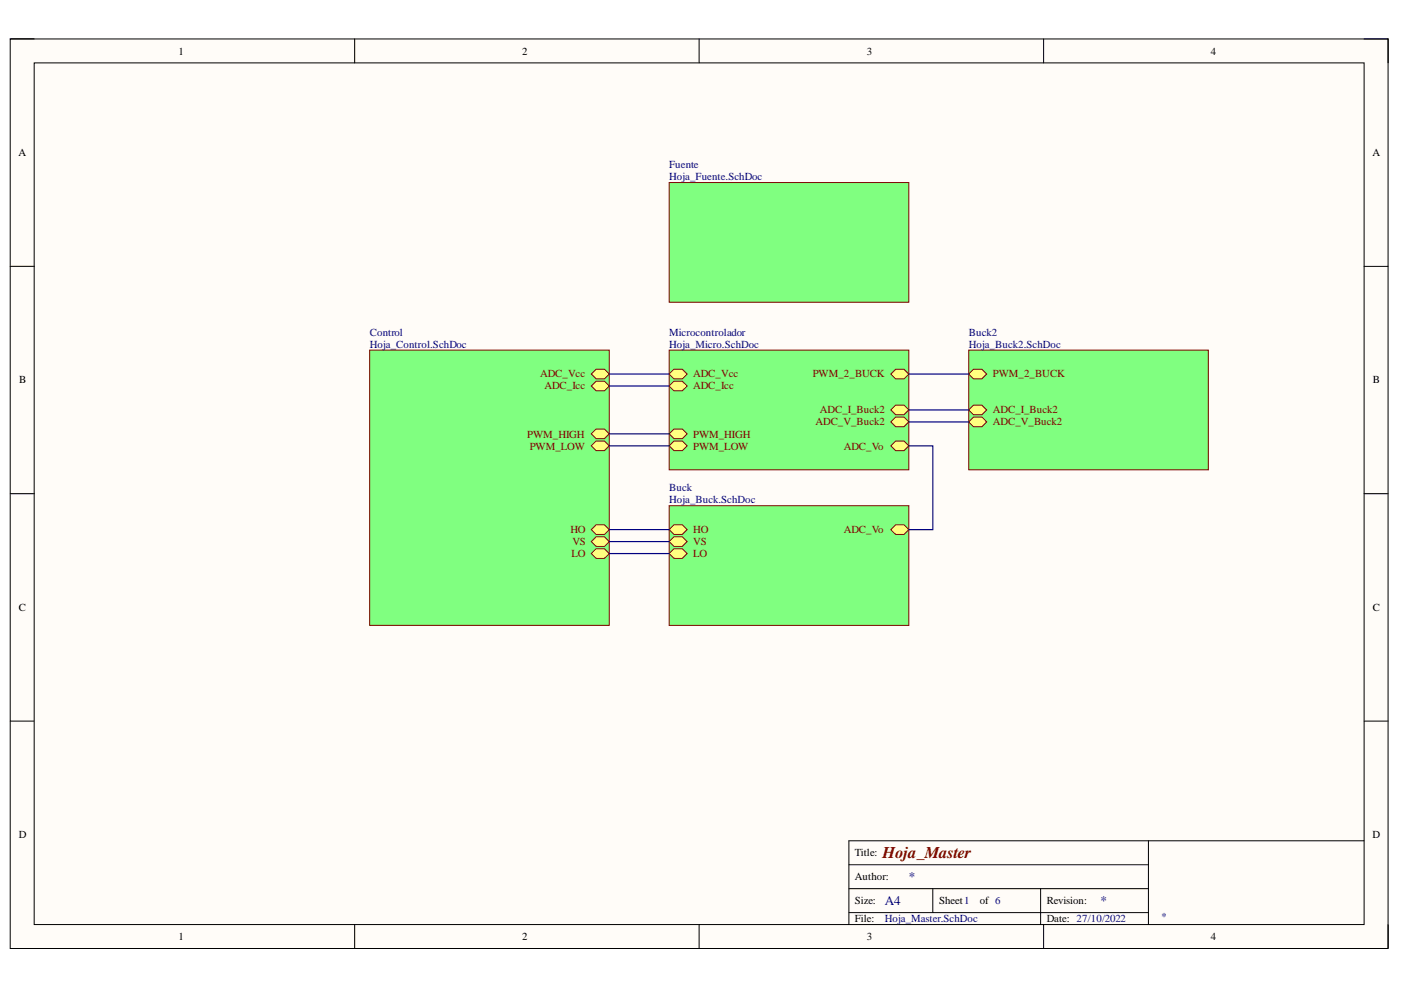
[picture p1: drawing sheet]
<svg xmlns="http://www.w3.org/2000/svg" width="297mm" height="210mm" viewBox="0 0 297 210" stroke-linecap="round" stroke-linejoin="round" font-family="sans-serif">
<path d="M2.2 8.3h292.1v192.8h-292.1z" fill-rule="evenodd" fill="#fffcf8"/>
<path d="M2.2 8.3h292.1v192.8h-292.1z" fill="none" stroke="#000" stroke-width=".21"/>
<path d="M7.2 13.3h282v182.7h-282z" fill-rule="evenodd" fill="#fffcf8"/>
<g fill="none" stroke="#000" stroke-width=".21">
<path d="M2.2 8.3h5M7.2 13.3h282v182.7h-282zM75.2 8.3v5M148.2 8.3v5M221.3 8.3v5M289.2 8.3h5.1v5M2.2 56.5h5M289.2 56.5h5.1M2.2 104.7h5M289.2 104.7h5.1M2.2 152.9h5M289.2 152.9h5.1"/>
<path d="M243.5 178.3v17.7M289.2 178.3h-109.2v17.7M75.2 196v5.1M148.2 196v5.1M180 188.4h63.5M180 193.5h63.5M180 183.3h63.5M197.8 188.4v5.1M220.6 188.4v7.6M221.3 196v5.1M294.3 196v5.1"/>
</g>
<path d="M141.9 38.7h50.8v25.4h-50.8z" fill-rule="evenodd" fill="#80ff80"/>
<path d="M141.9 38.7h50.8v25.4h-50.8z" fill="none" stroke="#800000" stroke-width=".21"/>
<path d="M141.9 74.2h50.8v25.4h-50.8z" fill-rule="evenodd" fill="#80ff80"/>
<path d="M141.9 74.2h50.8v25.4h-50.8z" fill="none" stroke="#800000" stroke-width=".21"/>
<path d="M141.9 79.3l1-1h1.8l1 1-1 1h-1.8z" fill-rule="evenodd" fill="#ffff80"/>
<path d="M141.9 79.3l1-1h1.8l1 1-1 1h-1.8z" fill="none" stroke="#800000" stroke-width=".21"/>
<path d="M141.9 81.8l1-1h1.8l1 1-1 1.1h-1.8z" fill-rule="evenodd" fill="#ffff80"/>
<path d="M141.9 81.8l1-1h1.8l1 1-1 1.1h-1.8z" fill="none" stroke="#800000" stroke-width=".21"/>
<path d="M142.9 91h1.8l1 1-1 1h-1.8l-1-1z" fill-rule="evenodd" fill="#ffff80"/>
<path d="M142.9 91h1.8l1 1-1 1h-1.8l-1-1z" fill="none" stroke="#800000" stroke-width=".21"/>
<path d="M142.9 93.5h1.8l1 1-1 1h-1.8l-1-1z" fill-rule="evenodd" fill="#ffff80"/>
<path d="M142.9 93.5h1.8l1 1-1 1h-1.8l-1-1z" fill="none" stroke="#800000" stroke-width=".21"/>
<path d="M188.9 86.9l1-1h1.8l1 1-1 1h-1.8z" fill-rule="evenodd" fill="#ffff80"/>
<path d="M188.9 86.9l1-1h1.8l1 1-1 1h-1.8z" fill="none" stroke="#800000" stroke-width=".21"/>
<path d="M189.9 88.4h1.8l1 1.1-1 1h-1.8l-1-1z" fill-rule="evenodd" fill="#ffff80"/>
<path d="M189.9 88.4h1.8l1 1.1-1 1h-1.8l-1-1z" fill="none" stroke="#800000" stroke-width=".21"/>
<path d="M189.9 93.5h1.8l1 1-1 1h-1.8l-1-1z" fill-rule="evenodd" fill="#ffff80"/>
<path d="M189.9 93.5h1.8l1 1-1 1h-1.8l-1-1z" fill="none" stroke="#800000" stroke-width=".21"/>
<path d="M188.9 79.3l1-1h1.8l1 1-1 1h-1.8z" fill-rule="evenodd" fill="#ffff80"/>
<path d="M188.9 79.3l1-1h1.8l1 1-1 1h-1.8z" fill="none" stroke="#800000" stroke-width=".21"/>
<path d="M141.9 107.2h50.8v25.4h-50.8z" fill-rule="evenodd" fill="#80ff80"/>
<path d="M141.9 107.2h50.8v25.4h-50.8z" fill="none" stroke="#800000" stroke-width=".21"/>
<path d="M141.9 112.3l1-1h1.8l1 1-1 1h-1.8z" fill-rule="evenodd" fill="#ffff80"/>
<path d="M141.9 112.3l1-1h1.8l1 1-1 1h-1.8z" fill="none" stroke="#800000" stroke-width=".21"/>
<path d="M141.9 117.4l1-1h1.8l1 1-1 1h-1.8z" fill-rule="evenodd" fill="#ffff80"/>
<path d="M141.9 117.4l1-1h1.8l1 1-1 1h-1.8z" fill="none" stroke="#800000" stroke-width=".21"/>
<path d="M141.9 114.8l1-1h1.8l1 1-1 1h-1.8z" fill-rule="evenodd" fill="#ffff80"/>
<path d="M141.9 114.8l1-1h1.8l1 1-1 1h-1.8z" fill="none" stroke="#800000" stroke-width=".21"/>
<path d="M188.9 112.3l1-1h1.8l1 1-1 1h-1.8z" fill-rule="evenodd" fill="#ffff80"/>
<path d="M188.9 112.3l1-1h1.8l1 1-1 1h-1.8z" fill="none" stroke="#800000" stroke-width=".21"/>
<path d="M78.4 74.2h50.8v58.4h-50.8z" fill-rule="evenodd" fill="#80ff80"/>
<path d="M78.4 74.2h50.8v58.4h-50.8z" fill="none" stroke="#800000" stroke-width=".21"/>
<path d="M125.4 79.3l1-1h1.8l1 1-1 1h-1.8z" fill-rule="evenodd" fill="#ffff80"/>
<path d="M125.4 79.3l1-1h1.8l1 1-1 1h-1.8z" fill="none" stroke="#800000" stroke-width=".21"/>
<path d="M125.4 81.8l1-1h1.8l1 1-1 1.1h-1.8z" fill-rule="evenodd" fill="#ffff80"/>
<path d="M125.4 81.8l1-1h1.8l1 1-1 1.1h-1.8z" fill="none" stroke="#800000" stroke-width=".21"/>
<path d="M126.4 91h1.8l1 1-1 1h-1.8l-1-1z" fill-rule="evenodd" fill="#ffff80"/>
<path d="M126.4 91h1.8l1 1-1 1h-1.8l-1-1z" fill="none" stroke="#800000" stroke-width=".21"/>
<path d="M125.4 112.3l1-1h1.8l1 1-1 1h-1.8z" fill-rule="evenodd" fill="#ffff80"/>
<path d="M125.4 112.3l1-1h1.8l1 1-1 1h-1.8z" fill="none" stroke="#800000" stroke-width=".21"/>
<path d="M125.4 117.4l1-1h1.8l1 1-1 1h-1.8z" fill-rule="evenodd" fill="#ffff80"/>
<path d="M125.4 117.4l1-1h1.8l1 1-1 1h-1.8z" fill="none" stroke="#800000" stroke-width=".21"/>
<path d="M125.4 114.8l1-1h1.8l1 1-1 1h-1.8z" fill-rule="evenodd" fill="#ffff80"/>
<path d="M125.4 114.8l1-1h1.8l1 1-1 1h-1.8z" fill="none" stroke="#800000" stroke-width=".21"/>
<path d="M126.4 93.5h1.8l1 1-1 1h-1.8l-1-1z" fill-rule="evenodd" fill="#ffff80"/>
<path d="M126.4 93.5h1.8l1 1-1 1h-1.8l-1-1z" fill="none" stroke="#800000" stroke-width=".21"/>
<path d="M205.4 74.2h50.8v25.4h-50.8z" fill-rule="evenodd" fill="#80ff80"/>
<path d="M205.4 74.2h50.8v25.4h-50.8z" fill="none" stroke="#800000" stroke-width=".21"/>
<path d="M205.4 86.9l1-1h1.8l1 1-1 1h-1.8z" fill-rule="evenodd" fill="#ffff80"/>
<path d="M205.4 86.9l1-1h1.8l1 1-1 1h-1.8z" fill="none" stroke="#800000" stroke-width=".21"/>
<path d="M206.4 88.4h1.8l1 1.1-1 1h-1.8l-1-1z" fill-rule="evenodd" fill="#ffff80"/>
<path d="M206.4 88.4h1.8l1 1.1-1 1h-1.8l-1-1z" fill="none" stroke="#800000" stroke-width=".21"/>
<path d="M205.4 79.3l1-1h1.8l1 1-1 1h-1.8z" fill-rule="evenodd" fill="#ffff80"/>
<path d="M205.4 79.3l1-1h1.8l1 1-1 1h-1.8z" fill="none" stroke="#800000" stroke-width=".21"/>
<path d="M129.2 79.3h12.7M192.7 79.3h12.7M129.2 94.5h12.7M129.2 92h12.7M129.2 81.8h12.7M192.7 94.5h5.1v17.8h-5.1M192.7 86.9h12.7M192.7 89.5h12.7M129.2 117.4h12.7M129.2 114.8h12.7M129.2 112.3h12.7" fill="none" stroke="#000080" stroke-width=".25"/>
<text font-size="3.5" fill="#800000" x="187.1" y="181.8">Hoja_Master</text>
<g font-size="2.8" fill="#000080">
<text x="187.6" y="191.9">A4</text>
<text x="192.7" y="186.8">*</text>
<text x="233.3" y="191.9">*</text>
</g>
<g font-size="2.3">
<text x="37.9" y="11.6">1</text>
<text x="110.7" y="11.6">2</text>
<text x="183.8" y="11.6">3</text>
<text x="256.7" y="11.6">4</text>
<text x="3.9" y="33.1">A</text>
<text x="291" y="33.1">A</text>
<text x="4.1" y="81.3">B</text>
<text x="291" y="81.3">B</text>
<text x="4" y="129.5">C</text>
<text x="291" y="129.5">C</text>
<text x="4" y="177.7">D</text>
<text x="291" y="177.7">D</text>
<text x="181.3" y="181.6">Title:</text>
<text x="181.3" y="191.7">Size:</text>
<text x="181.3" y="186.6">Author:</text>
<text x="199.1" y="191.7">Sheet1</text>
<text x="207.7" y="191.7">of 6</text>
<text x="221.9" y="191.7">Revision:</text>
<text x="181.3" y="195.5">File:</text>
<text x="221.9" y="195.5">Date: 27/10/2022</text>
<text x="37.9" y="199.3">1</text>
<text x="110.7" y="199.3">2</text>
<text x="183.8" y="199.3">3</text>
<text x="256.7" y="199.3">4</text>
</g>
<g font-size="2.3" fill="#000080">
<text x="141.9" y="35.6">Fuente</text>
<text x="141.9" y="38.2">Hoja_Fuente.SchDoc</text>
<text x="78.4" y="71.2">Control</text>
<text x="141.9" y="71.2">Microcontrolador</text>
<text x="205.4" y="71.2">Buck2</text>
<text x="78.4" y="73.7">Hoja_Control.SchDoc</text>
<text x="141.9" y="73.7">Hoja_Micro.SchDoc</text>
<text x="205.4" y="73.7">Hoja_Buck2.SchDoc</text>
<text x="141.9" y="104.2">Buck</text>
<text x="141.9" y="106.7">Hoja_Buck.SchDoc</text>
<text x="187.6" y="195.5">Hoja_Master.SchDoc</text>
<text x="246.1" y="195">*</text>
</g>
<g font-size="2.3" fill="#800000">
<text x="114.5" y="80">ADC_Vcc</text>
<text x="115.4" y="82.6">ADC_Icc</text>
<text x="147" y="80">ADC_Vcc</text>
<text x="147" y="82.6">ADC_Icc</text>
<text x="172.3" y="80">PWM_2_BUCK</text>
<text x="210.5" y="80">PWM_2_BUCK</text>
<text x="173.8" y="87.6">ADC_I_Buck2</text>
<text x="210.5" y="87.6">ADC_I_Buck2</text>
<text x="111.8" y="92.8">PWM_HIGH</text>
<text x="112.3" y="95.3">PWM_LOW</text>
<text x="147" y="92.8">PWM_HIGH</text>
<text x="147" y="95.3">PWM_LOW</text>
<text x="172.9" y="90.2">ADC_V_Buck2</text>
<text x="178.9" y="95.3">ADC_Vo</text>
<text x="210.5" y="90.2">ADC_V_Buck2</text>
<text x="120.9" y="113">HO</text>
<text x="147" y="113">HO</text>
<text x="178.9" y="113">ADC_Vo</text>
<text x="121.2" y="118.1">LO</text>
<text x="121.4" y="115.6">VS</text>
<text x="147" y="118.1">LO</text>
<text x="147" y="115.6">VS</text>
</g>
</svg>
